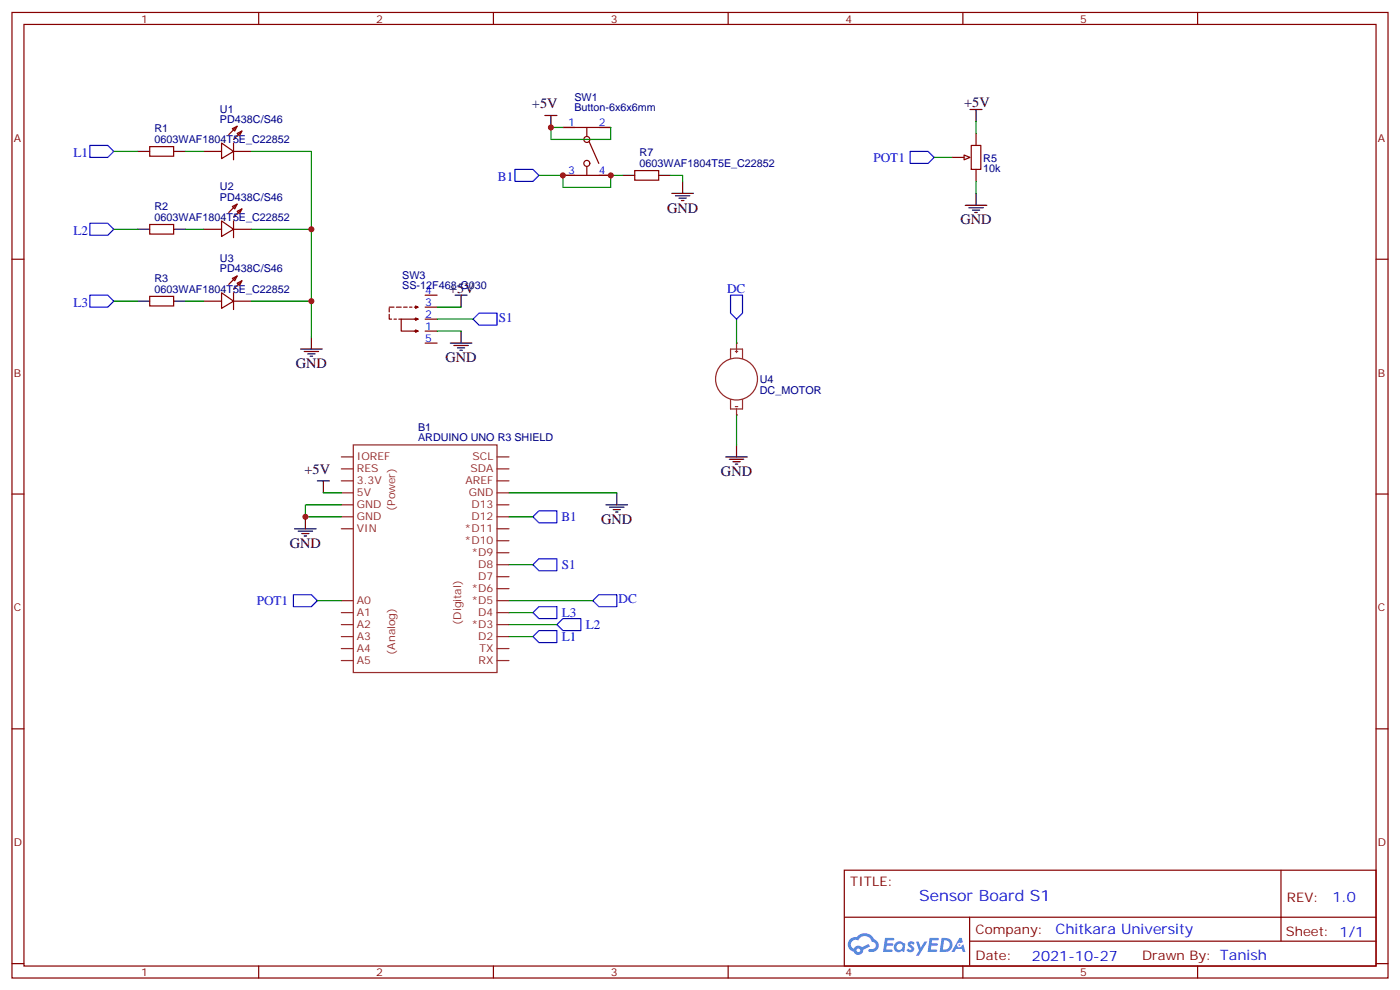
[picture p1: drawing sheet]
<svg xmlns="http://www.w3.org/2000/svg" width="412mm" height="292mm" viewBox="0 0 412 292" stroke-linecap="round" stroke-linejoin="round" font-family="sans-serif">
<g fill="none" stroke="#870000" stroke-width=".35">
<path d="M3.5 3.7h405.4v284.3h-405.4zM7.1 7.2h398.2v277.3h-398.2zM76.2 3.7v3.5M145.3 3.7v3.5M214.5 3.7v3.5M283.6 3.7v3.5M352.8 3.7v3.5M3.5 76.3h3.6M405.3 76.3h3.6M3.5 145.5h3.6M405.3 145.5h3.6M3.5 214.6h3.6"/>
<path d="M405.3 214.6h3.6M248.7 256.3h156.6v28.2h-156.6zM377.3 256.3v20.9M248.7 270.1h156.5M285.6 277.2h119.6M285.6 270.1v14.1M3.5 283.8h3.6M76.2 284.5v3.5M145.3 284.5v3.5M214.5 284.5v3.5M283.6 284.5v3.5M352.8 284.5v3.5"/>
<path d="M405.3 283.8h3.6"/>
</g>
<g fill="#5487ff">
<path d="M267.7 277.4a1.22 1.22 0 0 1 1.7 .3l-.4 .6a.47 .47 0 0 0-.3-.4 .47 .47 0 0 0-.5 .2l.1 .2a1.14 1.14 0 0 1 .8 1.7 1.14 1.14 0 0 1-1.9 0l-.2-.2 .5-.5 .7 .4a.29 .29 0 0 0 .3-.2 .29 .29 0 0 0-.2-.4 1.04 1.04 0 0 1-.6-1.7z"/>
<path d="M260.7 276.2h2.4l.3 .2-.2 .5h-1.8l-.1 .9h1.5l.3 .3-.3 .4h-1.6l-.2 1.1 1.7 .1 .2 .3-.2 .3h-2.6z"/>
<path d="M273.8 276.2h2.4l.3 .2-.1 .5h-1.8l-.2 .9h1.6l.3 .3-.4 .4h-1.6l-.1 1.1 1.7 .1 .2 .3-.2 .3h-2.6z"/>
<path d="M282.6 276.2h.7l.3 1.2-.6 .4a.69 .69 0 0 0-1 .2 .69 .69 0 0 0 .4 1 .69 .69 0 0 0 .9-.6l.5-.3 .6 2.2h-.8l-.2-.9h-1.8l-.5 .9h-.8z"/>
<path d="M269.8 277.3h.8l.6 1.8 1.1-1.8h.9l-2.6 4.2h-.8l.9-1.6z"/>
<path d="M277.4 276.2l-.6 4.1h1.3a2.11 2.11 0 0 0 2.5-2.1 2.11 2.11 0 0 0-2.5-2zM278.1 276.9a1.39 1.39 0 0 1 1.7 1.4 1.39 1.39 0 0 1-1.8 1.3h-.3z"/>
<path d="M263.7 277.8a1.54 1.54 0 0 0-.1 2.2 1.54 1.54 0 0 0 2.2 .1l.6 .2 .3-2.3-.2-.2h-.4a1.49 1.49 0 0 0-2.4 0zM264 278.8a.94 .94 0 0 1 1.8 0 .94 .94 0 0 1-1.8 0z"/>
<path d="M250.4 276.6a2.18 2.18 0 0 0 1.1 3.7 1.44 1.44 0 0 0 1.6 .9 1.44 1.44 0 0 0 1.2-1.5l2-1-.5-.7-1.9 .9a1.47 1.47 0 0 0-2.4 .5 1.39 1.39 0 0 1-.7-2 1.39 1.39 0 0 1 2-.4 2.12 2.12 0 0 1 2.2-1.3 2.12 2.12 0 0 1 1.9 1.7 1.14 1.14 0 0 1 1.1 1.4 1.14 1.14 0 0 1-1.7 .7 .43 .43 0 0 0-.5 .4 .43 .43 0 0 0 .4 .4 1.98 1.98 0 0 0 2.5-1.2 1.98 1.98 0 0 0-1.2-2.5 3.1 3.1 0 0 0-5.3-.7l-.9 .1zM252.3 279.9a.55 .55 0 0 1 1.1 0 .55 .55 0 0 1-1.1 0z"/>
<circle cx="282.6" cy="278.3" r=".26"/>
</g>
<g fill="none" stroke="#870000" stroke-width=".35">
<path d="M68.4 37.9l1.4-.7-.7 1.4zM69.8 39.3l1.5-.7-.7 1.4zM69.8 37.2l-2.4 2.5M71.3 38.6l-2.5 2.5M165.8 37.5h14.1M172.9 37.5v2.5M60 44.6h5.3M65.3 42.1l3.5 2.5-3.5 2.1zM68.8 44.6h5.3M68.8 42.1v5M165.8 51.6h14.1M172.9 49.2v2.4"/>
<path d="M173.6 41.8l2.8 6.3M60 67.5h5.3M65.3 65.1l3.5 2.4-3.5 2.1zM68.4 60.8l1.4-.7-.7 1.4zM68.8 65.1v4.9M68.8 67.5h5.3M69.8 62.2l1.5-.7-.7 1.4zM69.8 60.1l-2.4 2.5M71.3 61.5l-2.5 2.5M60 88.7h5.3M65.3 86.2l3.5 2.5-3.5 2.1zM68.4 82l1.4-.7-.7 1.4z"/>
<path d="M68.8 86.2v5M68.8 88.7h5.3M69.8 83.4l1.5-.7-.7 1.4zM69.8 81.3l-2.4 2.4M71.3 82.7l-2.5 2.5M114.7 92.6v1.4h.7M114.7 90.5h1.4M114.7 90.8v1.1M116.1 94h.7M116.8 90.5h1.4M117.5 94h.7M118.9 90.5h1"/>
<path d="M120.6 90.5h.8M122.1 94h1l-.7 .3v-.7l.7 .4h-4.9v3.5h4.9l-.7-.3v.7l.7-.4h-1M122.1 90.5h1l-.7 .3v-.7l.7 .4M125.2 90.5h3.6M125.2 94h3.6M125.2 97.5h3.6M125.2 86.9h3.6M125.2 101h3.6"/>
<circle cx="172.9" cy="41.1" r=".88"/>
<circle cx="172.9" cy="48.1" r=".88"/>
</g>
<path d="M284 45.6l1.8 .8-1.8 .7z" fill="#f0f0f0" stroke="#870000" stroke-width=".35"/>
<path d="M287.5 39.3v3.5M44.1 43.2h7.1v2.8h-7.1zM187 50.2h7v2.9h-7zM280.5 46.4h3.5M286.1 42.8h2.8v7.1h-2.8zM287.5 49.9v3.5M44.1 66.1h7.1v2.8h-7.1zM44.1 87.3h7.1v2.8h-7.1z" fill="none" stroke="#870000" stroke-width=".35"/>
<g fill="none" stroke="#008700" stroke-width=".35">
<path d="M165.8 37.5h-3.5v3.6h17.6v-3.6M287.5 35.8v3.5M33.5 44.6h7.1M54.7 44.6h5.3M74.1 44.6h17.6v54.7M158.7 51.6h7.1v3.6h14.1v-3.6h3.5M197.6 51.6h3.5v1.8M275.2 46.4h5.3M287.5 53.4v3.5M33.5 67.5h7.1M54.7 67.5h5.3M74.1 67.5h17.6"/>
<path d="M33.5 88.7h7.1M54.7 88.7h5.3M74.1 88.7h17.6M128.8 94h10.5M128.8 90.5h7M128.8 97.5h7M95.2 145.1h5.3M100.5 148.7h-10.5v3.5h10.5M149.9 145.1h31.8M93.5 176.9h7M149.9 166.3h7.1M149.9 187.5h7.1"/>
<path d="M149.9 183.9h14.1M149.9 180.4h7.1"/>
</g>
<g fill="none" stroke="#000" stroke-width=".35">
<path d="M160.5 34h3.5M162.3 34v3.5M285.8 32.2h3.5M287.5 32.2v3.6M40.6 44.6h3.5M51.2 44.6h3.5M183.4 51.6h3.6M194 51.6h3.6M197.9 56.9h6.4M199 57.6h4.2M200 58.3h2.1M200.7 59.1h.7"/>
<path d="M201.1 53.4v3.5M287.5 56.9v3.6M40.6 67.5h3.5M51.2 67.5h3.5M284.3 60.5h6.4M285.4 61.2h4.2M286.5 61.9h2.1M287.2 62.6h.7M40.6 88.7h3.5M51.2 88.7h3.5M91.7 99.3v3.5M134.1 86.9h3.5"/>
<path d="M135.8 86.9v3.6M135.8 97.5v3.5M88.5 102.8h6.4M89.6 103.5h4.2M90.7 104.2h2.1M91.4 104.9h.7M132.6 101h6.4M133.7 101.7h4.2M134.8 102.4h2.1M135.5 103.2h.7M86.8 155.7h6.3M87.8 156.4h4.3"/>
<path d="M88.9 157.1h2.1M89.6 157.8h.7M90 152.2v3.5M93.5 141.6h3.5M95.2 141.6v3.5M178.5 148.7h6.4M179.6 149.4h4.2M180.6 150.1h2.1M181.3 150.8h.7M181.7 145.1v3.6"/>
</g>
<path d="M26.5 42.8h5.2l1.8 1.8-1.8 1.8h-5.2zM151.7 49.9h5.3l1.7 1.7-1.7 1.8h-5.3zM268.1 44.6h5.3l1.8 1.8-1.8 1.7h-5.3zM26.5 65.8h5.2l1.8 1.7-1.8 1.8h-5.2zM26.5 86.9h5.2l1.8 1.8-1.8 1.8h-5.2zM139.3 94l1.8-1.8h5.3v3.5h-5.3zM158.7 150.4h5.3v3.6h-5.3l-1.7-1.8zM86.4 175.1h5.3l1.8 1.8-1.8 1.7h-5.3zM158.7 178.6h5.3v3.6h-5.3l-1.7-1.8zM158.7 164.5h5.3v3.6h-5.3l-1.7-1.8zM158.7 185.7h5.3v3.5h-5.3l-1.7-1.7zM164 183.9l1.8-1.7h5.3v3.5h-5.3z" fill="none" stroke="#00f" stroke-width=".35"/>
<g fill="none" stroke="#8c2424" stroke-width=".35">
<path d="M215.2 105.6v-2.8h3.5v2.8M215.2 117.6v2.8h3.5v-2.8M216.6 103.5h.7M216.6 119.7h.7M217 101v1.8M217 103.2v.7M100.5 138.1h3.6M100.5 134.5h3.6M104.1 131h42.3v67h-42.3zM146.4 138.1h3.5M146.4 134.5h3.5M217 120.4v1.8"/>
<path d="M100.5 155.7h3.6M100.5 152.2h3.6M100.5 148.7h3.6M100.5 145.1h3.6M100.5 141.6h3.6M146.4 159.2h3.5M146.4 155.7h3.5M146.4 152.2h3.5M146.4 148.7h3.5M146.4 145.1h3.5M146.4 141.6h3.5M100.5 176.9h3.6"/>
<path d="M146.4 176.9h3.5M146.4 173.4h3.5M146.4 169.8h3.5M146.4 166.3h3.5M146.4 162.8h3.5M100.5 194.5h3.6M100.5 191h3.6M100.5 187.5h3.6M100.5 183.9h3.6M100.5 180.4h3.6M146.4 194.5h3.5M146.4 191h3.5"/>
<path d="M146.4 187.5h3.5M146.4 183.9h3.5M146.4 180.4h3.5"/>
<circle cx="217" cy="111.6" r="6.2"/>
</g>
<g fill="#8c2424">
<circle cx="217" cy="101" r=".18"/>
<circle cx="217" cy="122.2" r=".18"/>
</g>
<path d="M213.8 134.5h6.3M214.8 135.3h4.3M215.9 136h2.1M216.6 136.7h.7M217 131v3.5" fill="none" stroke="#000" stroke-width=".35"/>
<path d="M217 94v7M217 122.2v8.8M149.9 152.2h7.1M149.9 176.9h24.7" fill="none" stroke="#008700" stroke-width=".35"/>
<path d="M215.2 86.9h3.5v5.3l-1.7 1.8-1.8-1.8zM174.6 176.9l1.8-1.8h5.3v3.5h-5.3z" fill="none" stroke="#00f" stroke-width=".35"/>
<g fill="#c00">
<circle cx="91.7" cy="67.5" r=".88"/>
<circle cx="91.7" cy="88.7" r=".88"/>
<circle cx="162.3" cy="37.5" r=".88"/>
<circle cx="179.9" cy="51.6" r=".88"/>
<circle cx="165.8" cy="51.6" r=".88"/>
<circle cx="90" cy="152.2" r=".88"/>
</g>
<text font-size="4.6" fill="#00f" x="270.8" y="265.3">Sensor Board S1</text>
<g font-size="4.2">
<text x="156.7" y="31.9">+5V</text>
<text x="284" y="31.5">+5V</text>
<text x="196.5" y="62.6">GND</text>
<text x="282.9" y="66.1">GND</text>
<text x="132.3" y="86.2">+5V</text>
<text x="131.2" y="106.7">GND</text>
<text x="87.1" y="108.4">GND</text>
<text x="89.7" y="139.5">+5V</text>
<text x="212.4" y="140.2">GND</text>
<text x="177.1" y="154.3">GND</text>
<text x="85.4" y="161.4">GND</text>
</g>
<g font-size="4.2" fill="#00f">
<text x="392.5" y="265.5">1.0</text>
<text x="310.9" y="275.1">Chitkara University</text>
<text x="304" y="282.9">2021-10-27</text>
</g>
<g font-size="3.9" fill="#00f">
<text x="21.6" y="46.4">L1</text>
<text x="257.3" y="47.6">POT1</text>
<text x="146.7" y="53.4">B1</text>
<text x="21.6" y="69.3">L2</text>
<text x="214.2" y="86.4">DC</text>
<text x="21.6" y="90.5">L3</text>
<text x="146.9" y="94.8">S1</text>
<text x="165.4" y="153.5">B1</text>
<text x="165.5" y="167.6">S1</text>
<text x="75.6" y="178.1">POT1</text>
<text x="182.2" y="177.7">DC</text>
<text x="165.5" y="181.7">L3</text>
<text x="172.5" y="185.2">L2</text>
<text x="165.5" y="188.7">L1</text>
</g>
<g font-size="3.9" fill="#800">
<text x="250.5" y="260.8">TITLE:</text>
<text x="379.1" y="265.5">REV:</text>
<text x="287.4" y="275">Company:</text>
<text x="378.7" y="275.7">Sheet: 1/1</text>
<text x="287.4" y="282.7">Date:</text>
<text x="336.4" y="282.8">Drawn By: Tanish</text>
</g>
<g font-size="3.2" fill="#800">
<text x="41.6" y="6.7">1</text>
<text x="110.8" y="6.7">2</text>
<text x="179.9" y="6.7">3</text>
<text x="249.1" y="6.7">4</text>
<text x="318.2" y="6.7">5</text>
<text x="4.1" y="41.8">A</text>
<text x="405.9" y="41.8">A</text>
<text x="4.1" y="110.9">B</text>
<text x="405.9" y="110.9">B</text>
<text x="4.1" y="180.1">C</text>
<text x="405.9" y="180.1">C</text>
<text x="4.1" y="249.2">D</text>
<text x="405.9" y="249.2">D</text>
<text x="41.6" y="287.5">1</text>
<text x="110.8" y="287.5">2</text>
<text x="179.9" y="287.5">3</text>
<text x="249.1" y="287.5">4</text>
<text x="318.2" y="287.5">5</text>
</g>
<g font-size="3.2" fill="#000080">
<text x="169.2" y="29.7">SW1</text>
<text x="64.8" y="33.1">U1</text>
<text x="169.2" y="32.7">Button-6x6x6mm</text>
<text x="45.5" y="38.9">R1</text>
<text x="64.8" y="36.1">PD438C/S46</text>
<text x="45.5" y="42.1">0603WAF1804T5E_C22852</text>
<text x="188.4" y="46">R7</text>
<text x="289.6" y="47.6">R5</text>
<text x="188.4" y="49.2">0603WAF1804T5E_C22852</text>
<text x="289.6" y="50.7">10k</text>
<text x="64.8" y="59.1">PD438C/S46</text>
<text x="64.8" y="56.1">U2</text>
<text x="45.5" y="65.1">0603WAF1804T5E_C22852</text>
<text x="45.5" y="61.9">R2</text>
<text x="64.8" y="77.2">U3</text>
<text x="45.5" y="83">R3</text>
<text x="64.8" y="80.2">PD438C/S46</text>
<text x="118.5" y="82.1">SW3</text>
<text x="45.5" y="86.2">0603WAF1804T5E_C22852</text>
<text x="118.5" y="85.2">SS-12F468-G030</text>
<text x="223.8" y="112.8">U4</text>
<text x="223.8" y="115.9">DC_MOTOR</text>
<text x="123.1" y="130">ARDUINO UNO R3 SHIELD</text>
<text x="123.2" y="126.9">B1</text>
</g>
<g font-size="3.2" fill="#00f">
<text x="167.3" y="37.2">1</text>
<text x="176.4" y="37.2">2</text>
<text x="167.3" y="51.3">3</text>
<text x="176.4" y="51.3">4</text>
<text x="125.2" y="86.6">4</text>
<text x="125.2" y="90.1">3</text>
<text x="125.2" y="93.6">2</text>
<text x="125.2" y="97.2">1</text>
<text x="125.2" y="100.7">5</text>
</g>
<g font-size="3.2" fill="#8d2323">
<text x="105.1" y="135.6">IOREF</text>
<text x="139.2" y="135.6">SCL</text>
<text x="105.1" y="139.1">RES</text>
<text x="105.1" y="142.7">3.3V</text>
<text x="137.1" y="142.7">AREF</text>
<text x="138.6" y="139.1">SDA</text>
<text x="105.1" y="146.2">5V</text>
<text x="105.1" y="149.7">GND</text>
<text x="138.1" y="146.2">GND</text>
<text x="138.9" y="149.7">D13</text>
<text x="105.1" y="153.2">GND</text>
<text x="116.4" y="150.4" transform="rotate(-90 116.4 150.4)">(Power)</text>
<text x="138.9" y="153.2">D12</text>
<text x="105.1" y="156.8">VIN</text>
<text x="136.9" y="160.3">*D10</text>
<text x="136.9" y="156.8">*D11</text>
<text x="138.9" y="163.8">*D9</text>
<text x="140.9" y="167.4">D8</text>
<text x="140.9" y="170.9">D7</text>
<text x="105.1" y="177.9">A0</text>
<text x="138.9" y="177.9">*D5</text>
<text x="138.9" y="174.4">*D6</text>
<text x="105.1" y="181.5">A1</text>
<text x="105.1" y="185">A2</text>
<text x="135.8" y="183.9" transform="rotate(-90 135.8 183.9)">(Digital)</text>
<text x="138.9" y="185">*D3</text>
<text x="140.9" y="181.5">D4</text>
<text x="105.1" y="188.5">A3</text>
<text x="140.9" y="188.5">D2</text>
<text x="105.1" y="192.1">A4</text>
<text x="105.1" y="195.6">A5</text>
<text x="116.4" y="192.8" transform="rotate(-90 116.4 192.8)">(Analog)</text>
<text x="141" y="195.6">RX</text>
<text x="141.2" y="192.1">TX</text>
</g>
</svg>
